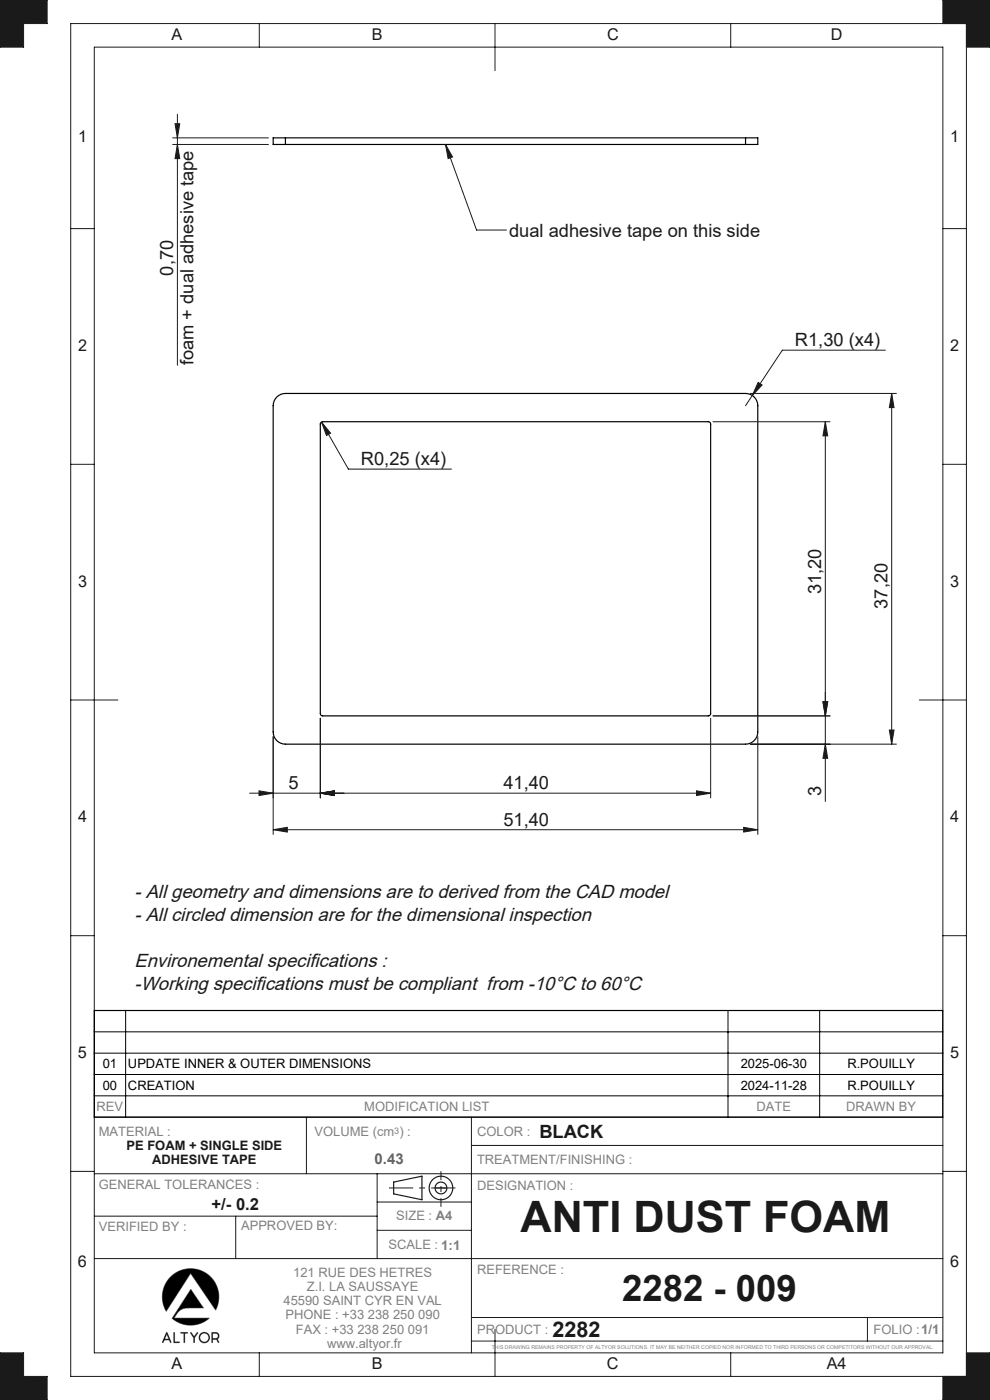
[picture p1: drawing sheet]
<svg xmlns="http://www.w3.org/2000/svg" width="210mm" height="297mm" viewBox="0 0 210 297" stroke-linecap="round" stroke-linejoin="round" font-family="sans-serif">
<path d="M60.5 29.2h-2.6v1.4h2.6M60.5 30.6h97.6M60.5 29.2v1.4M60.5 29.2h97.6M158.1 29.2h2.6v1.4h-2.6M158.1 29.2v1.4M58.7 84.2a2.6 2.6 0 0 1 1.8-.7h97.6a2.6 2.6 0 0 1 2.6 2.6v69.2a2.6 2.6 0 0 1-2.6 2.6h-97.6a2.6 2.6 0 0 1-2.6-2.6v-69.2a2.6 2.6 0 0 1 .8-1.9zM68.1 89.6l.3-.1 82.1 .1 .2 .4v61.6l-.5 .3-82-.1-.3-.4v-61.4z" fill="none" stroke="#000" stroke-width=".25"/>
<g fill="none" stroke="#191924" stroke-width=".25">
<path d="M83.5 250.8l6-1.3v5l-6-1.2z"/>
<circle cx="93.5" cy="252" r="1.25"/>
<circle cx="93.5" cy="252" r="2.5"/>
</g>
<g fill="none" stroke="#808080" stroke-width=".21">
<path d="M36.1 271a6 6 0 0 1 7.8-.7 6 6 0 0 1 1.8 7.6l-5.3-7.8-5.1 8.1a6 6 0 0 1 .8-7.2zM40.5 273.6l2.6 3.9h-3.2a2.7 2.7 0 0 0-2.4 1.3l-.6 .8h7.5a6 6 0 0 1-7.9 .1zM34.5 284.8h.1M34.5 284.8l.3-.5h1.1l.3 .5M35.4 283l.4 1.1h-.9zM36.2 284.8l-.8-2.1-.9 2.1M36.2 284.8h.1M36.9 282.7h.1v2h1l.1 .1h-1.2zM38.3 282.7h1.5l-.6 .1-.1 2-.1-2h-.6zM40.5 282.7l.7 .9 .6-.9h.1l-.6 1.1v1h-.2a2.04 2.04 0 0 0-.7-2zM44.9 282.7h.9a.74 .74 0 0 1 .7 .5 .74 .74 0 0 1-.4 .9l.3 .7-.5-.7h-.8v.7h-.1zM45.1 282.8h.7a.56 .56 0 0 1 .5 .6 .56 .56 0 0 1-.5 .6h-.7z"/>
<path d="M46.3 284.8h.1"/>
<circle cx="43.3" cy="283.8" r="1.12"/>
<circle cx="43.3" cy="283.8" r=".96"/>
</g>
<path d="M92.3 252h2.5" fill="none" stroke="#191924" stroke-width=".21" stroke-dasharray="30.5 1.3 1.3 1.3" stroke-linecap="butt"/>
<path d="M93.5 248.5v7.5" fill="none" stroke="#191924" stroke-width=".21" stroke-dasharray="30.5 1.3 1.3 1.3" stroke-dashoffset="28.6" stroke-linecap="butt"/>
<path d="M82.5 252h14.1" fill="none" stroke="#191924" stroke-width=".21" stroke-dasharray="30.5 1.3 1.3 1.3" stroke-dashoffset="25.3" stroke-linecap="butt"/>
<g fill="none" stroke="#191924" stroke-width=".21">
<path d="M0 0h10v5h-5v5h-5zM15 5h190v287h-190zM20 10h180v277h-180zM55 5v5M105 5v10M155 5v5M200 5v-5h10v10h-5M15 48.5h5M200 48.5h5M15 98.5h5M200 98.5h5M15 148.5h10"/>
<path d="M195 148.5h10M15 198.5h5M200 198.5h5M20 237h180M65 237v12M100 237v50M15 248.5h5M20 249h180M20 258h60M50 258v9M80 249v18M80 255h20"/>
<path d="M100 243h100M200 248.5h5M20 267h180M80 261h20M100 279.5h100M184 279.5v5M0 287h5v5h5v5h-10zM55 287v5M100 284.5h100M105 282v10M155 287v5M205 287h5v10h-10v-5"/>
</g>
<path d="M36.2 270.9a6 6 0 0 0-.9 7.3l5.1-8.1 5.3 7.8a6 6 0 0 0-1.7-7.6 6 6 0 0 0-7.8 .6zM40.5 273.6l-4 6.1a6 6 0 0 0 7.9-.1h-7.5l.6-.8a2.65 2.65 0 0 1 2.4-1.3h3.2zM35.3 282.7l-.8 2.1h.1l.2-.5h1.1l.3 .5-.8-2.1zM35.4 283l.4 1.1h-.9zM38.3 282.7l.1 .1h.6v2h.1l.1-2 .6-.1zM36.9 282.7v2.1h1.1v-.1h-1v-2zM42.2 283.8a1.15 1.15 0 0 0 2.3 0 1.15 1.15 0 0 0-2.3 0zM42.4 283.8a.96 .96 0 0 1 1.9 0 .96 .96 0 0 1-1.9 0zM40.4 282.7l.7 1.1v1h.1l.1-1 .6-1.1h-.1l-.6 .9zM45 282.7l-.1 2.1h.2v-.7h.8l.5 .7-.3-.7 .4-.5-.2-.6-.4-.3zM45.1 282.8l1 .2 .2 .4-.1 .4-.3 .2h-.8z" fill-rule="evenodd" fill="#000"/>
<path d="M0 287v10h10v-5h-5v-5zM200 0h10v10h-5v-5h-5zM205 287h5v10h-10v-5h5zM0 0h10v5h-5v5h-5z" fill-rule="evenodd" fill="#191924"/>
<g fill="none" stroke="#191924" stroke-width=".21">
<path d="M36.6 29.2h20.3M36.6 30.6h20.3M37.1 26.2h1l-.5 3zM37.6 30.6l.5 3h-1zM37.6 24.2v53.3M94.5 30.6l1.5 2.7-.9 .3zM94.5 30.6l6.6 18.2h6.3M187.8 74.3h-21.8l-7.9 11.8M68.2 89.5l1.9 2.4-.8 .5zM68.2 89.5l5.7 10h21.9M151.2 89.5h24.9M159.1 83.5h31"/>
<path d="M160.8 81.1l.9 .6-2.1 2.2zM175.1 89.5l.5 3h-1zM175.1 89.5v80.5M189.1 83.5l.5 3h-1zM189.1 83.5v74.4M57.9 156.3v20.7M67.9 152.4v16.9M150.7 152.4v16.9M151.2 151.9h24.9M159.1 157.9h31M160.7 156.3v20.7M174.6 148.9h1l-.5 3z"/>
<path d="M175.1 157.9l.5 3h-1zM188.6 154.9h1l-.5 3zM52.9 168.3h97.8M54.9 167.8l3 .5-3 .5zM57.9 176l3-.5v1zM57.9 176h102.8M67.9 168.3l3-.5v1zM147.7 167.8l3 .5-3 .5zM157.7 175.5l3 .5-3 .5z"/>
</g>
<path d="M20 218.9h180M26.6 214.4v22.6M154.4 214.4v22.6M173.9 214.4v22.6M20 223.4h180M20 227.9h180M20 232.5h180" fill="none" stroke="#000" stroke-width=".21"/>
<path d="M20 214.4h180v22.6h-180z" fill="none" stroke="#000" stroke-width=".25"/>
<g fill="#191924">
<path d="M147.7 167.8l3 .5-3 .5zM67.9 168.3l3-.5v1zM67.9 168.3l3-.5v1zM54.9 167.8l3 .5-3 .5z"/>
<path d="M94.5 30.6l1.5 2.7-.9 .3zM160.8 81.1l-1.2 2.8 2.1-2.2zM68.2 89.5l1.1 2.9 .8-.5z"/>
<path d="M174.6 148.9h1l-.5 3zM175.1 89.5l.5 3h-1z"/>
<path d="M37.1 26.2h1l-.5 3zM37.6 30.6l.5 3h-1zM189.1 83.5l.5 3h-1zM188.6 154.9h1l-.5 3zM174.6 148.9h1l-.5 3zM175.1 157.9l.5 3h-1z"/>
<path d="M57.9 176l3-.5v1zM157.7 175.5l3 .5-3 .5z"/>
</g>
<text font-size="9.2" fill="#191924" x="110.4" y="261.4">ANTI DUST FOAM</text>
<text font-size="7.8" fill="#191924" x="131.9" y="275.9">2282 - 009</text>
<text font-size="4.6" fill="#191924" x="117.2" y="283.6">2282</text>
<g font-size="4" fill="#191924">
<text x="28.6" y="190.5">- All geometry and dimensions are to derived from the CAD model</text>
<text x="28.6" y="195.3">- All circled dimension are for the dimensional inspection</text>
<text x="28.6" y="205.1">Environemental specifications :</text>
<text x="28.6" y="210">-Working specifications must be compliant from -10°C to 60°C</text>
</g>
<g font-size="3.9" fill="#191924">
<text x="108" y="50.3">dual adhesive tape on this side</text>
<text x="36.7" y="58.5" transform="rotate(-90 36.7 58.5)">0,70</text>
<text x="41.1" y="77.5" transform="rotate(-90 41.1 77.5)">foam + dual adhesive tape</text>
<text x="168.6" y="73.4">R1,30 (x4)</text>
<text x="76.6" y="98.6">R0,25 (x4)</text>
<text x="174.2" y="126" transform="rotate(-90 174.2 126)">31,20</text>
<text x="188.3" y="129.2" transform="rotate(-90 188.3 129.2)">37,20</text>
<text x="61.2" y="167.4">5</text>
<text x="106.8" y="167.4">41,40</text>
<text x="174.2" y="168.9" transform="rotate(-90 174.2 168.9)">3</text>
<text x="106.8" y="175.1">51,40</text>
<text x="114.4" y="241.3">BLACK</text>
</g>
<text font-size="3.5" fill="#191924" x="44.9" y="256.8">+/- 0.2</text>
<g font-size="3.4" fill="#191924">
<text x="36.4" y="8.5">A</text>
<text x="78.9" y="8.5">B</text>
<text x="128.8" y="8.5">C</text>
<text x="176.3" y="8.5">D</text>
<text x="16.6" y="30.2">1</text>
<text x="201.5" y="30.2">1</text>
<text x="16.5" y="74.5">2</text>
<text x="201.5" y="74.5">2</text>
<text x="16.6" y="124.4">3</text>
<text x="201.5" y="124.5">3</text>
<text x="16.5" y="174.5">4</text>
<text x="201.5" y="174.5">4</text>
<text x="16.5" y="224.5">5</text>
<text x="201.5" y="224.5">5</text>
<text x="16.5" y="268.7">6</text>
<text x="201.5" y="268.7">6</text>
<text x="36.3" y="290.5">A</text>
<text x="78.8" y="290.5">B</text>
<text x="128.7" y="290.5">C</text>
<text x="175.4" y="290.5">A4</text>
</g>
<text font-size="3.2" fill="#646464" x="79.5" y="247">0.43</text>
<g font-size="2.7">
<text x="21.8" y="226.6">01</text>
<text x="27.1" y="226.6">UPDATE INNER &amp; OUTER DIMENSIONS</text>
<text x="157.1" y="226.6">2025-06-30</text>
<text x="179.7" y="226.6">R.POUILLY</text>
<text x="21.8" y="231.1">00</text>
<text x="27.1" y="231.1">CREATION</text>
<text x="157.1" y="231.1">2024-11-28</text>
<text x="179.7" y="231.1">R.POUILLY</text>
</g>
<g font-size="2.7" fill="#808080">
<text x="20.5" y="235.7">REV</text>
<text x="77.3" y="235.7">MODIFICATION LIST</text>
<text x="160.5" y="235.7">DATE</text>
<text x="179.5" y="235.7">DRAWN BY</text>
<text x="21" y="241.1">MATERIAL :</text>
<text x="66.7" y="241.1">VOLUME (cm ) :</text>
<text x="101.2" y="241.1">COLOR :</text>
<text x="101.2" y="246.9">TREATMENT/FINISHING :</text>
<text x="21" y="252.2">GENERAL TOLERANCES :</text>
<text x="101.2" y="252.4">DESIGNATION :</text>
<text x="21" y="261.1">VERIFIED BY :</text>
<text x="51.1" y="260.9">APPROVED BY:</text>
<text x="84" y="258.8">SIZE : A4</text>
<text x="82.4" y="265.1">SCALE : 1:1</text>
<text x="62.2" y="270.9">121 RUE DES HETRES</text>
<text x="65.1" y="273.9">Z.I. LA SAUSSAYE</text>
<text x="101.2" y="270.2">REFERENCE :</text>
<text x="60.1" y="276.9">45590 SAINT CYR EN VAL</text>
<text x="60.5" y="279.9">PHONE : +33 238 250 090</text>
<text x="62.8" y="282.9">FAX : +33 238 250 091</text>
<text x="69.4" y="285.9">www.altyor.fr</text>
<text x="101.2" y="283">PRODUCT :</text>
<text x="185.3" y="283">FOLIO :1/1</text>
</g>
<g font-size="2.7" fill="#191924">
<text x="26.8" y="244">PE FOAM + SINGLE SIDE</text>
<text x="32.3" y="247">ADHESIVE TAPE</text>
</g>
<text font-size="1.9" fill="#808080" x="83.6" y="240.7">3</text>
<text font-size="1.1" fill="#808080" x="104.3" y="286.1">THIS DRAWING REMAINS PROPERTY OF ALTYOR SOLUTIONS. IT MAY BE NEITHER COPIED NOR INFORMED TO THIRD PERSONS OR COMPETITORS WITHOUT OUR APPROVAL.</text>
</svg>
